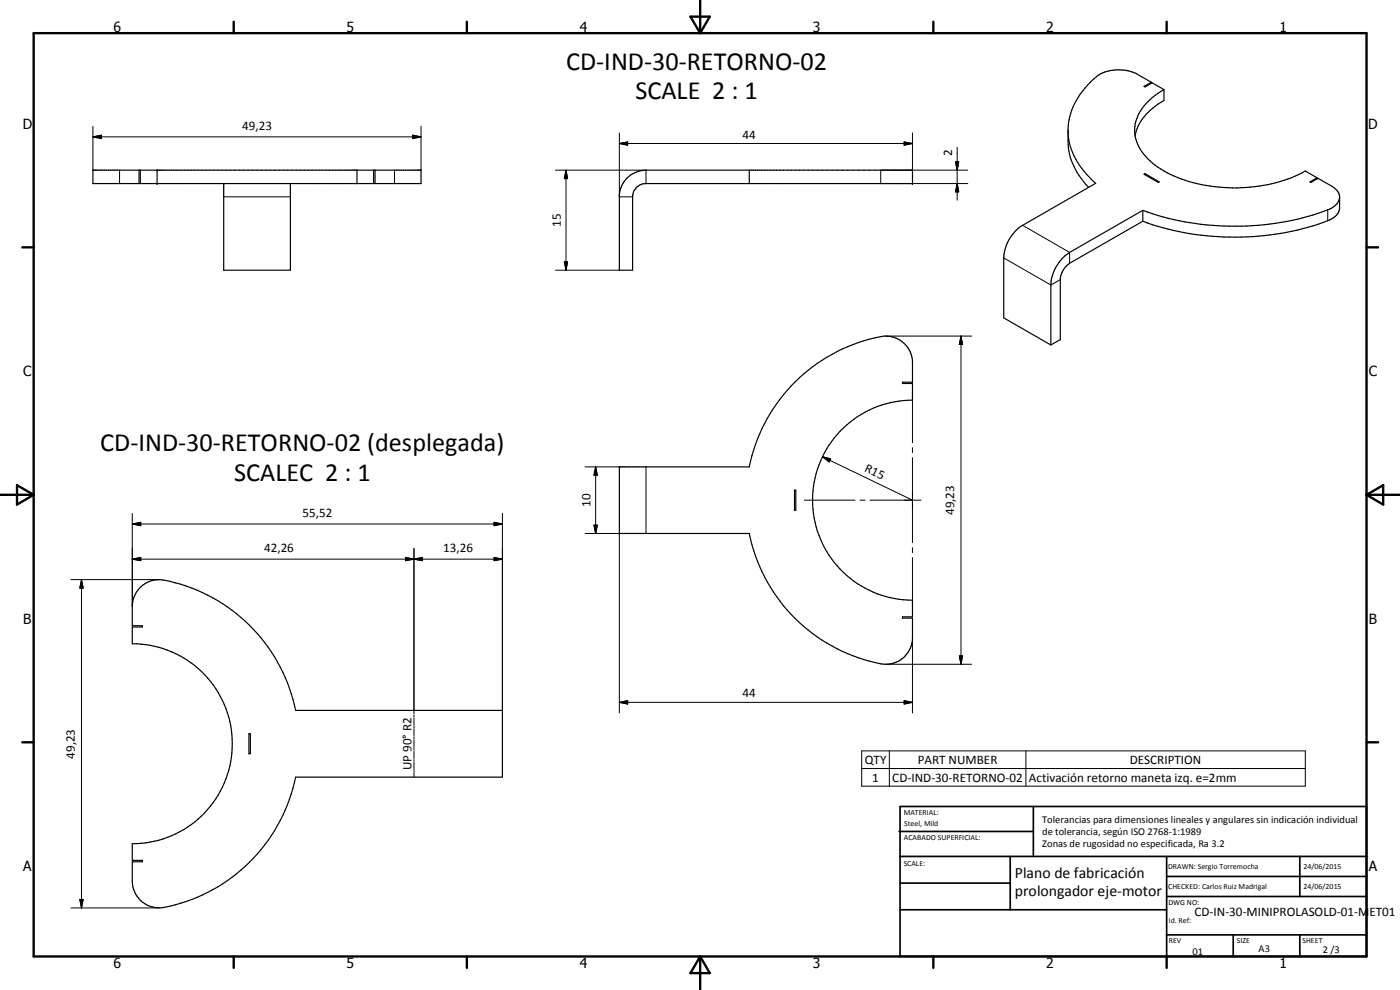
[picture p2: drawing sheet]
<svg xmlns="http://www.w3.org/2000/svg" width="420mm" height="297mm" viewBox="0 0 420 297" stroke-linecap="round" stroke-linejoin="round" font-family="sans-serif">
<g fill="none" stroke="#000" stroke-width=".35">
<path d="M320.5 39.1a19.6 19.6 0 0 0 3.4 13.6l2.8 3.5M345.5 24.7l-2.1 1.2 .3 .2 2.1-1.3 3.5 2.1M345.5 24.7v.3M345.5 24.7l-4.1-2.4a11.8 11.8 0 0 0-15 3.2 18.7 18.7 0 0 0-5.2 18.4 24.1 24.1 0 0 0 7.6 11.1l-21.9 12.6a12.3 12.3 0 0 0-5.7 9.8v18l14.2 8.1M349.3 26.9v3.2a15.7 15.7 0 0 0-8.7 10.6M349.3 26.9a15.4 15.4 0 0 0-8.8 11.8 14.3 14.3 0 0 0 7.9 12 45.6 45.6 0 0 0 30.8 4.9 39.2 39.2 0 0 0 12.5-4.3l3.6 2M27.9 51.1h98.5v4h-98.5zM41.7 51.1v4M42.1 51.1v4M47.1 51.1v4M67.1 55.1v26h20.1v-26M107.1 51.1v4"/>
<path d="M112.1 51.1v4M112.6 51.1v4M188.2 53.4a8 8 0 0 1 5.7-2.3h79.9v4h-79.9a4 4 0 0 0-4 4v22h-4v-22.7a7.7 7.7 0 0 1 2.3-5zM224.9 51.1v4M343.4 52.3l.3-.2 4.2 2.5-.3 .1zM343.7 52.1v.4M395.3 53.3l-2.2 1.3 .3 .1 2.2-1.2 4.1 2.4a4.4 4.4 0 0 1 2.3 3.1v3.4a4.1 4.1 0 0 1-3 3.6 81.9 81.9 0 0 1-56 .4M395.3 53.3v.4M402 59.4a4.7 4.7 0 0 1-3.5 3.5 81.8 81.8 0 0 1-55.5 .2M343 63.1l-22 12.6a12.4 12.4 0 0 0-5.6 9.8v18M343 63.1v3.3M343 66.4l-22 12.6a6.7 6.7 0 0 0-2.8 4.5v18.4l-2.8 1.6"/>
<path d="M185.9 140.1h39a49.7 49.7 0 0 1 40.8-39.3 8.1 8.1 0 0 1 8.1 7.4v6.5h-3v.4h3v5a30 30 0 0 0-29.9 30 30 30 0 0 0 29.9 30v5h-3v.4h3v6.5a8.2 8.2 0 0 1-11.1 6.8 49.9 49.9 0 0 1-37.8-38.7h-39zM238.5 147.1h.3v6h-.3zM41.9 176.4a8.3 8.3 0 0 1 9.1-2 50.2 50.2 0 0 1 37.7 38.7h62.1v20.1h-62.1a50.1 50.1 0 0 1-40.1 39.2 8.1 8.1 0 0 1-8.9-8v-5.8h3v-.5h-3v-4.9a30 30 0 0 0 30-30 30 30 0 0 0-30-30v-5.1h3v-.4h-3v-5.8a8.1 8.1 0 0 1 2.2-5.5zM74.7 220.1h.4v6h-.4z"/>
</g>
<g fill="#000">
<circle cx="47.1" cy="55.1" r=".18"/>
<circle cx="47.1" cy="51.1" r=".18"/>
<circle cx="273.8" cy="55.1" r=".18"/>
<circle cx="273.8" cy="51.1" r=".18"/>
<circle cx="185.9" cy="140.1" r=".18"/>
<circle cx="185.9" cy="160.1" r=".18"/>
</g>
<g fill="none" stroke="#000" stroke-width=".3">
<path d="M27.9 37.9v13.2M126.4 37.9v13.2M185.9 39.9v19.2h4M273.8 39.9v11.2M27.9 41.1l2.5-.5v1zM27.9 41.1h98.5M35.9 51.1v4M67.1 59.1h20.1M118.4 51.1v4M123.9 40.6l2.5 .5-2.5 .5zM166.7 51.1h27.2v4M169.9 51.1l.4 2.5h-.9z"/>
<path d="M169.9 51.1v30M185.9 43.1l2.5-.5v1zM185.9 43.1h87.9M271.3 42.6l2.5 .5-2.5 .5zM286.8 48.6h.9l-.4 2.5zM287.3 55.1l.4 2.5h-.9zM287.3 44.2v15.9M290.4 51.1h-26.1v4h26.1M169.4 78.6h.9l-.4 2.5zM301.2 77.4l14.2 8.1 2.8-1.6M306.9 67.6l14.1 8.1v3.3M398.5 62.9v3.3"/>
<path d="M166.7 81.1h19.2M265.8 100.8h25.8M273.8 117.6v15.2M288.4 100.8l.5 2.5h-1zM288.4 100.8v98.5M246.8 137l2.5 .7-.4 .9zM246.8 137l27 13.1M273.8 134.3v1.5M273.8 137.3v25.5M39.7 157.2l2.5-.5v1zM39.7 154.1v27.8M39.7 157.2h111.1"/>
<path d="M148.3 156.7l2.5 .5-2.5 .5zM150.8 154.1v59M175.6 140.1h10.3M178.3 157.6h1l-.5 2.5zM178.8 140.1l.5 2.5h-1zM178.8 140.1v20M193.9 140.1v20M241.4 150.1h15.2M258.1 150.1h1.5M261.1 150.1h15.3M273.8 150.1h.1M21.3 173.9h26.4"/>
<path d="M24.5 173.9l.5 2.5h-1.1zM24.5 173.9v98.5M39.7 167.8l2.5-.5v.9zM39.7 167.8h111.1M121.7 167.3l2.5 .5-2.5 .4zM124.2 167.8l2.5-.5v.9zM124.2 164.6v49.6M148.3 167.3l2.5 .5-2.5 .4zM175.6 160.1h10.3v53.8M273.8 164.3v1.5M273.8 167.3v15.3M265.8 199.3h25.8"/>
<path d="M273.8 191.3v22.6M287.9 196.8h1l-.5 2.5zM124.2 214.5v.6M124.2 215.4v2.2M124.2 217.9v.5M124.2 218.7v2.2M185.9 210.7l2.5-.5v1zM185.9 210.7h87.9M271.3 210.2l2.5 .5-2.5 .5zM124.2 221.2v.6M124.2 222v2.3M124.2 224.5v.6"/>
<path d="M124.2 225.4v2.2M124.2 227.9v.5M124.2 228.7v2.2M124.2 231.2v.6M124.2 232v1.2M258.6 225.3h133.1v10.6h-133.1zM258.6 230.6h133.1M266.9 225.3v10.6M307.9 225.3v10.6M21.3 272.4h26.4M23.9 269.9h1.1l-.5 2.5z"/>
</g>
<g fill="none" stroke="#000" stroke-width=".71">
<path d="M10.1 9.9h400v277.1h-400zM70.1 6.5v3.4M140.1 6.5v3.4M207.2 5h5.8l-2.9 4.9zM210.1 0v9.9M280.1 6.5v3.4M350.1 6.5v3.4M6.7 74.2h3.4M410.1 74.2h3.5M.1 148.5h10M5.1 145.6l5 2.9-5 2.9zM410.1 148.5h10"/>
<path d="M410.1 148.5l5-2.9v5.8zM6.7 222.7h3.4M410.1 222.7h3.5M70.1 287v3.4M140.1 287v3.4M210.1 287v10M210.1 287l2.9 5h-5.8zM280.1 287v3.4M350.1 287v3.4"/>
</g>
<g fill="none" stroke="#000" stroke-width=".51">
<path d="M269.8 249.5h40.3M270.1 242h140v45h-140zM270.1 257h140M303.2 257v16M310.1 242v15M350.1 257v30M390.1 257v12M270.1 265h33.1M270.1 273h80M350.1 269h60M350.1 263h60M350.1 280.5h60"/>
<path d="M370.1 280.5v6.5M390.1 280.5v6.5"/>
</g>
<g fill="#000">
<path d="M27.9 41.1l2.5-.5v1zM123.9 40.6l2.5 .5-2.5 .5zM169.9 51.1l.4 2.5h-.9zM185.9 43.1l2.5-.5v1zM271.3 42.6l2.5 .5-2.5 .5zM286.8 48.6h.9l-.4 2.5zM287.3 55.1l.4 2.5h-.9zM169.4 78.6h.9l-.4 2.5zM288.4 100.8l.5 2.5h-1zM246.8 137l2.5 .7-.4 .9zM39.7 157.2l2.5-.5v1zM148.3 156.7l2.5 .5-2.5 .5z"/>
<path d="M178.3 157.6h1l-.5 2.5zM178.8 140.1l.5 2.5h-1zM24.5 173.9l.5 2.5h-1.1zM39.7 167.8l2.5-.5v.9zM121.7 167.3l2.5 .5-2.5 .4zM124.2 167.8l2.5-.5v.9zM148.3 167.3l2.5 .5-2.5 .4zM287.9 196.8h1l-.5 2.5zM185.9 210.7l2.5-.5v1zM271.3 210.2l2.5 .5-2.5 .5zM23.9 269.9h1.1l-.5 2.5z"/>
</g>
<g font-size="7.9">
<text x="169.9" y="20.9">CD-IND-30-RETORNO-02</text>
<text x="190.7" y="29.8">SCALE 2 : 1</text>
<text x="30.1" y="135.2">CD-IND-30-RETORNO-02 (desplegada)</text>
<text x="70.3" y="144.2">SCALEC 2 : 1</text>
</g>
<g font-size="4.7">
<text x="304.6" y="263.5">Plano de fabricación</text>
<text x="304.6" y="268.9">prolongador eje-motor</text>
</g>
<g font-size="4.2">
<text x="34" y="9.6">6</text>
<text x="104" y="9.6">5</text>
<text x="174" y="9.6">4</text>
<text x="244" y="9.6">3</text>
<text x="314" y="9.6">2</text>
<text x="384" y="9.6">1</text>
<text x="6.8" y="38.7">D</text>
<text x="410.6" y="38.7">D</text>
<text x="7" y="112.9">C</text>
<text x="410.8" y="112.9">C</text>
<text x="7" y="187.1">B</text>
<text x="410.8" y="187.1">B</text>
<text x="7" y="261.4">A</text>
<text x="410.8" y="261.4">A</text>
<text x="34" y="290.4">6</text>
<text x="104" y="290.4">5</text>
<text x="174" y="290.4">4</text>
<text x="244" y="290.4">3</text>
<text x="314" y="290.4">2</text>
<text x="384" y="290.4">1</text>
</g>
<g font-size="3.9">
<text x="72.7" y="39">49,23</text>
<text x="222.9" y="41.6">44</text>
<text x="285.7" y="46.9" transform="rotate(-90 285.7 46.9)">2</text>
<text x="168.3" y="68.1" transform="rotate(-90 168.3 68.1)">15</text>
<text x="259.3" y="141.4" transform="rotate(26 259.3 141.4)">R15</text>
<text x="90.8" y="155.2">55,52</text>
<text x="177.2" y="152.1" transform="rotate(-90 177.2 152.1)">10</text>
<text x="286.3" y="154.6" transform="rotate(-90 286.3 154.6)">49,23</text>
<text x="79.3" y="165.7">42,26</text>
<text x="133" y="165.7">13,26</text>
<text x="222.9" y="209.2">44</text>
<text x="22.4" y="227.6" transform="rotate(-90 22.4 227.6)">49,23</text>
<text x="123.5" y="231.1" transform="rotate(-90 123.5 231.1)">UP 90° R2</text>
<text x="259.5" y="229.2">QTY</text>
<text x="275.5" y="229.2">PART NUMBER</text>
<text x="339.1" y="229.2">DESCRIPTION</text>
<text x="261.8" y="234.5">1</text>
<text x="267.8" y="234.5">CD-IND-30-RETORNO-02</text>
<text x="308.8" y="234.6">Activación retorno maneta izq. e=2mm</text>
<text x="358.5" y="275">CD-IN-30-MINIPROLASOLD-01-MET01</text>
</g>
<g font-size="3.1">
<text x="312.7" y="246.8">Tolerancias para dimensiones lineales y angulares sin indicación individual</text>
<text x="312.7" y="250.4">de tolerancia, según ISO 2768-1:1989</text>
<text x="312.7" y="254">Zonas de rugosidad no especificada, Ra 3.2</text>
<text x="357.9" y="286.4">01</text>
<text x="377.7" y="285.6">A3</text>
<text x="397" y="285.9">2 /3</text>
</g>
<g font-size="2.4">
<text x="271.2" y="244.4">MATERIAL:</text>
<text x="271.3" y="252">ACABADO SUPERFICIAL:</text>
<text x="271.4" y="247.9">Steel, Mild</text>
<text x="271.2" y="259.7">SCALE:</text>
<text x="350.6" y="260.8">DRAWN: Sergio Torremocha</text>
<text x="391.2" y="260.6">24/06/2015</text>
<text x="350.6" y="266.9">CHECKED: Carlos Ruiz Madrigal</text>
<text x="391.2" y="266.7">24/06/2015</text>
<text x="350.6" y="271.4">DWG NO:</text>
<text x="350.8" y="276.9">Id. Ref:</text>
<text x="350.8" y="282.8">REV</text>
<text x="371.2" y="282.9">SIZE</text>
<text x="390.9" y="282.9">SHEET</text>
</g>
</svg>
